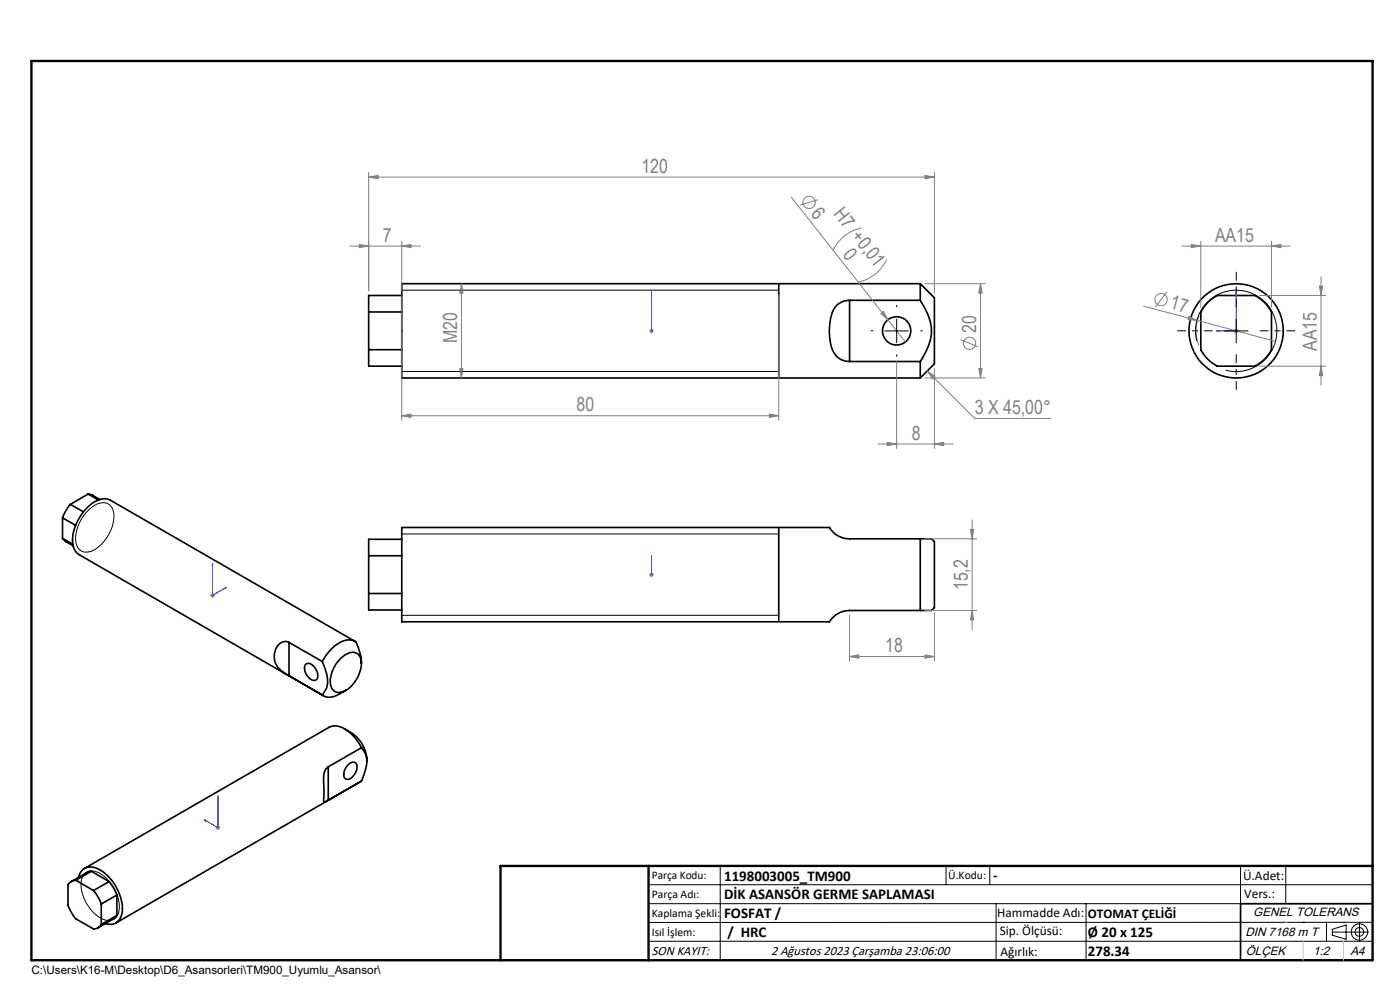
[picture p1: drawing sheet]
<svg xmlns="http://www.w3.org/2000/svg" width="297mm" height="210mm" viewBox="0 0 297 210" stroke-linecap="round" stroke-linejoin="round" font-family="sans-serif">
<g fill="none" stroke="#000" stroke-width=".35">
<path d="M78.2 74.2v3.5h7M78.2 74.2h7M78.2 66.2v8M78.2 66.2h7M85.2 62.7h-7v3.5M165.2 60.2v20M180.2 63.7a4 4 0 0 0-4 4 11.7 11.7 0 0 0 .6 6.9 3.7 3.7 0 0 0 3.4 2.1M180.2 63.7h15M180.2 76.7h15M180.2 63.7v13M195.2 60.2h-110v20h110M195.2 76.7v3.5"/>
<path d="M195.2 60.2v3.5M195.2 60.2l3 3v14l-3 3M195.2 63.7a11.9 11.9 0 0 1 2.4 7.2 13.7 13.7 0 0 1-2.4 5.8M256.2 64.2l2-1.5h8a8.3 8.3 0 0 1 3.5 3.5v8a8.3 8.3 0 0 1-3.5 3.5h-8a8.3 8.3 0 0 1-3.5-3.5v-8zM13.3 114.2l.5 .6 1.7 1M13.3 109.8l2.8 1.6M13.3 109.8v4.4M13.3 114.2l2.2 1.3M14.9 107l-.9 1.3-.7 1.5M14.9 107l2.8 1.6M18.7 104.8l.9 .2 1.6 1M18.7 104.8l-3.8 2.2"/>
<path d="M18.7 104.8l2.2 1.3M78.2 117.9v8M78.2 117.9h7M85.2 114.4h-7v3.5M165.2 111.9v20M195.2 114.3h-15a4.8 4.8 0 0 1-4.2-2.4h-90.8v20h90.8a5.1 5.1 0 0 1 4.2-2.4h15M195.2 114.3v15.2M195.2 114.3h.9a1.93 1.93 0 0 1 2.1 .6v14l-.6 .6h-2.4M59.1 136.8a1.85 1.85 0 0 1 2.2-.5v7a5.5 5.5 0 0 1-3.1-3.3 3.9 3.9 0 0 1 .9-3.2zM61.3 136.3l7.1 4M72 139.9a3.5 3.5 0 0 1 3.5-1.4 2.57 2.57 0 0 1 1.1 3.1 6.8 6.8 0 0 1-4.2 5.2 2 2 0 0 1-2.3-2.5 7.7 7.7 0 0 1 1.9-4.4zM75.3 136l-51.9-29.9a4.1 4.1 0 0 0-4.6 1.3 9.8 9.8 0 0 0-3.2 8.6l.5 1 .7 .6 51.8 30"/>
<path d="M78.2 125.9v3.5h7M78.2 125.9h7M64.9 140.9a1.64 1.64 0 0 1 2.1 1.1 1.56 1.56 0 0 1-.1 2.3 2.54 2.54 0 0 1-2.3-2.6l.1-.5zM68.4 140.3l.4 1.2a5.7 5.7 0 0 1 .2 4.9l-.6 1a3 3 0 0 0 3.6-.2l1.4-.8M68.4 140.3a8.3 8.3 0 0 1 5.3-4.6l1.2 .1 .6 .4 1.1 3 .1 1.5M73.1 154.6l1.4 .8a7.2 7.2 0 0 1 3.3 6.1M76.7 158.6a8.2 8.2 0 0 0-5.4-4.6h-.7l-.8 .3-51.9 29.9M76.7 158.6a4.8 4.8 0 0 1 .7 5.3l-.7 1.8M76.7 158.6l-7.1 4.1M69.3 162.9l.3-.2v7l-.8 .4-.1-.2 .1-1.8a11.8 11.8 0 0 1 .2-4.8zM73.8 162.3a1.01 1.01 0 0 1 1.1-.6 1.01 1.01 0 0 1 .8 .9 2.7 2.7 0 0 1-2.1 2.7 1.44 1.44 0 0 1-.4-2.2zM76.7 165.7l-52.1 30.1"/>
<path d="M76.7 165.7l-.3 .1M16.1 186.7a2.1 2.1 0 0 0-1.7 1v4.3l.5 1.2 1.2 1.7 3.7 2.2a1.89 1.89 0 0 0 1.7-1M16.1 186.7l3.7 2.2M16.7 186.1a2.67 2.67 0 0 1 4.1-1.8 10.1 10.1 0 0 1 5.1 9.4 2.61 2.61 0 0 1-3.6 2.2M19.4 184.8l-1 .3-3.3 1.9M19.4 184.8l3.7 2.2M19.4 184.8l-3.3 1.9M19.8 188.9l.8 1 .9 1.9M21.5 191.8v4.3M23.1 187l.8 1 .9 1.9M23.1 187l-3.3 1.9M24.8 194.2l-.7 .7-3.3 1.9"/>
<path d="M24.8 189.9l-3.3 1.9M24.8 189.9v4.3M24.8 194.2l-3.3 1.9M291.2 191.7h-28v12M106.2 203.7h185"/>
<circle cx="190.2" cy="70.2" r="3"/>
<circle cx="262.2" cy="70.2" r="10"/>
</g>
<g fill="none" stroke="#808080" stroke-width=".21">
<path d="M78.2 37.6l2-.4v.7zM78.2 36.5v25.2M78.2 37.6h120M196.2 37.2l2 .4-2 .3zM198.2 36.5v25.7M74.2 52.2h15M76.2 51.8l2 .4-2 .3zM85.2 52.2l2-.4v.7zM85.2 51.2v10.5M167.9 41.8l20.4 26M173.6 42.4l-3.9 1.1M182.8 48.4a8.5 8.5 0 0 0-6.1 4.7"/>
<path d="M188.1 55.1a8.5 8.5 0 0 1-6.1 4.8M250.8 52.2h23M252.7 51.8l2 .4-2 .3zM254.7 51.2v14M269.7 52.2l2-.4v.7zM269.7 51.2v14M280.2 58.7v23M85.2 62.6v26.6M97.5 78.2h.7l-.3 2zM97.9 60.2l.3 2h-.7zM97.9 60.2v20M137.7 70.2h1"/>
<path d="M137.9 69.8l.7 .7M138.2 69.7v1M138.6 69.8l-.7 .7M165.2 62.6v26.6M186.9 66.5l.5-.5 .9 1.8zM188.3 67.8l3.8 4.8M190.2 76.7v18.5M196.2 60.2h12.8M196.7 78.7l1.7 1.2-.5 .5zM196.7 78.7l10.1 10.1h16.1M198.2 78.2v17M203.8 72.1l3.7 1.5"/>
<path d="M207.6 78.2h.8l-.4 2zM208 60.2l.4 2h-.8zM208 60.2v20M242.6 64.9l11.4 3.1M247.5 61.9l-2.4 3.2M252.2 67.1l1.8 .9-2-.2zM254 68l16.4 4.4M254.4 67.1a8.6 8.6 0 0 0-.1 6.2M261.8 70.2h.9M261.9 69.8l.7 .7M262.3 69.7v1M262.6 69.8l-.7 .7"/>
<path d="M267.2 62.7h14M267.2 77.7h14M279.9 60.7h.7l-.4 2zM280.2 77.7l.4 2h-.7zM85.2 88.2l2-.4v.7zM85.2 88.2h80M163.2 87.8l2 .4-2 .3zM186.2 94.2h16M188.2 93.8l2 .4-2 .3zM196.2 80.2h12.8M198.2 94.2l2-.4v.7zM196.2 114.3h11"/>
<path d="M205.9 112.3h.7l-.4 2zM206.2 110.3v23.2M44.6 126.3h1M44.7 125.9l.7 .7M45.1 125.8v1M45.4 125.9l-.7 .7M137.7 121.9h1M137.9 121.6l.7 .7M138.2 121.4v1M138.6 121.6l-.7 .7M180.2 139.3l2-.4v.7zM180.2 130.5v9.8"/>
<path d="M180.2 139.3h18M196.2 138.9l2 .4-2 .3zM196.2 129.5h11M198.2 129.9v10.4M206.2 129.5l.4 2h-.7zM45.8 175.6h.9M45.9 175.2l.7 .7M46.2 175.1v1M46.6 175.2l-.7 .7"/>
<circle cx="171.6" cy="42.9" r="1.3"/>
<circle cx="205.7" cy="72.8" r="1.3"/>
<circle cx="246.3" cy="63.5" r="1.3"/>
</g>
<g fill="none" stroke="#000" stroke-width=".21">
<path d="M85.2 61.6h80M85.2 78.8h80M187.7 70.2h5M190.2 67.7v5M253.9 72.4a8.6 8.6 0 0 1 7.6-10.8 8.6 8.6 0 0 1 9.4 9.4 8.6 8.6 0 0 1-10.9 7.5M259.8 70.2h5M262.3 67.7v5M18.9 108.1a3.7 3.7 0 0 1 4-1.2 3.5 3.5 0 0 1 1.1 3.9 8.7 8.7 0 0 1-4.8 6.2 2.36 2.36 0 0 1-3.1-2.6 8.8 8.8 0 0 1 2.8-6.3zM85.2 113.3h80M85.2 130.5h80M18.1 185.2a3.1 3.1 0 0 1 3.9 .6 8.3 8.3 0 0 1 3.1 7.9 2.4 2.4 0 0 1-3.8 1 8.5 8.5 0 0 1-4-8.2l.3-.6zM137.6 187.7h153.6"/>
<path d="M137.6 191.7h153.6M137.6 199.7h153.6M152.8 183.7v20M200.7 183.7v4M210 183.7v4M211.3 191.7v12M230.4 191.7v12M263.2 183.7v20M272.8 183.7v8M276.4 195.6h.1M281.4 195.6v4.1M282.6 197.7h7.8"/>
<path d="M282.6 197.1l3-.9v3l-3-.8zM285 195.6h.1M288.4 195.8v3.8M291.2 195.6l-153.6 .1"/>
<circle cx="288.4" cy="197.7" r="1.74"/>
<circle cx="288.4" cy="197.7" r=".93"/>
</g>
<g fill="none" stroke="#00f" stroke-width=".21">
<path d="M138.2 70.1v.2zM138.2 61.9v.4v-.4M138.2 70.2h.1M138.2 61.9v8.3M258.1 70.2l.4-.1v.2zM262.3 61.9l.1 .4h-.3zM262.3 61.9v8.3h-4.2M45.1 119.5v6.8l2.9-1.7M45.1 119.5l.1 .3-.2 .1zM138.2 117.7v.5v-.5M138.2 117.7v4.2M47.7 124.7l.3-.1-.3 .2z"/>
<path d="M138.2 121.8v.2zM138.2 121.9h.1M43.3 173.9h.3v.2zM46.2 168.8v6.8l-2.9-1.7M46.2 168.8l.1 .3h-.1z"/>
</g>
<path d="M257.3 70.2h-7.5M262.3 65.2v-7.5M262.3 75.2v7.5M267.3 70.2h7.5" fill="none" stroke="#000" stroke-width=".21" stroke-dasharray="15.2 1.3 1.3 1.3" stroke-dashoffset="13.4" stroke-linecap="butt"/>
<path d="M185.2 70.2h-.5M190.2 65.2v-.5M190.2 75.2v.5M195.2 70.2h.5" fill="none" stroke="#000" stroke-width=".21" stroke-dasharray="15.2 1.3 1.3 1.3" stroke-linecap="butt"/>
<path d="M6.7 12.9h284.5v190.8h-284.5zM137.6 183.7v20M291.2 183.7h-185v20" fill="none" stroke="#000" stroke-width=".5"/>
<path d="M272.8 195.6h.1M276.4 199.7v4M285 199.7v4" fill="none" stroke="#c0c0c0" stroke-width=".21"/>
<g fill="#00f">
<path d="M138.2 70.1v.2zM138.2 61.9v.4z"/>
<path d="M138.2 117.7v.5zM138.2 121.8v.2z"/>
<path d="M47.7 124.7l.3-.1-.3 .2zM45.1 119.5l.1 .3-.2 .1zM43.3 173.9l.3 .2v-.2zM46.2 168.8v.3h.1z"/>
<path d="M258.1 70.2l.4 .1v-.2zM262.3 61.9l-.2 .4h.3z"/>
</g>
<g fill="#808080">
<path d="M186.9 66.5l.5-.5 .9 1.8z"/>
<path d="M252.2 67.1l1.8 .9-2-.2z"/>
<path d="M85.2 52.2l2-.4v.7zM76.2 51.8l2 .4-2 .3z"/>
<path d="M78.2 37.6l2-.4v.7zM196.2 37.2l2 .4-2 .3zM188.2 93.8l2 .4-2 .3zM198.2 94.2l2-.4v.7zM196.7 78.7l1.7 1.2-.5 .5zM85.2 88.2l2-.4v.7zM163.2 87.8l2 .4-2 .3zM180.2 139.3l2-.4v.7zM196.2 138.9l2 .4-2 .3z"/>
<path d="M269.7 52.2l2-.4v.7zM252.7 51.8l2 .4-2 .3z"/>
<path d="M97.5 78.2h.7l-.3 2zM97.9 60.2l.3 2h-.7zM206.2 129.5l.4 2h-.7zM205.9 112.3h.7l-.4 2z"/>
<path d="M208 60.2l.4 2h-.8zM207.6 78.2h.8l-.4 2zM279.9 60.7h.7l-.4 2zM280.2 77.7l.4 2h-.7z"/>
</g>
<g font-size="4.1" fill="#808080">
<text x="136.1" y="36.6">120</text>
<text x="171.9" y="45.5" transform="rotate(52 171.9 45.5)">6</text>
<text x="176.7" y="45.3" transform="rotate(52 176.7 45.3)">H7 +0,01</text>
<text x="81.2" y="51.2">7</text>
<text x="257.8" y="51.2">AA15</text>
<text x="178.7" y="54.1" transform="rotate(52 178.7 54.1)">0</text>
<text x="248" y="65.4" transform="rotate(15 248 65.4)">17</text>
<text x="207.1" y="70.7" transform="rotate(-90 207.1 70.7)">20</text>
<text x="97" y="72.8" transform="rotate(-90 97 72.8)">M20</text>
<text x="279.3" y="74.5" transform="rotate(-90 279.3 74.5)">AA15</text>
<text x="122.3" y="87.2">80</text>
<text x="206.8" y="87.8">3 X 45,00°</text>
<text x="193.4" y="93.2">8</text>
<text x="205.3" y="125.2" transform="rotate(-90 205.3 125.2)">15,2</text>
<text x="187.8" y="138.3">18</text>
</g>
<g font-size="3.2">
<text x="153.6" y="186.8">1198003005_TM900</text>
<text x="153.6" y="190.8">DİK ASANSÖR GERME SAPLAMASI</text>
<text x="210.7" y="186.6">-</text>
<text x="153.6" y="194.8">FOSFAT /</text>
<text x="154.3" y="198.8">/ HRC</text>
<text x="230.8" y="198.7">Ø 20 x 125</text>
<text x="230.8" y="202.8">278.34</text>
</g>
<g font-size="2.8">
<text x="263.7" y="186.7">Ü.Adet:</text>
<text x="263.9" y="190.5">Vers.:</text>
<text x="211.5" y="194.5">Hammadde Adı:</text>
<text x="230.8" y="194.7">OTOMAT ÇELİĞİ</text>
<text x="138.3" y="202.6">SON KAYIT:</text>
<text x="163.6" y="202.6">2 Ağustos 2023 Çarşamba 23:06:00</text>
<text x="212.1" y="198.4">Sip. Ölçüsü:</text>
<text x="212.2" y="202.7">Ağırlık:</text>
</g>
<g font-size="2.6">
<text x="265.9" y="194.4">GENEL TOLERANS</text>
<text x="264.2" y="198.5">DIN 7168 m T</text>
<text x="264.3" y="202.6">ÖLÇEK</text>
<text x="278.5" y="202.6">1:2</text>
<text x="286.5" y="202.6">A4</text>
</g>
<g font-size="2.5">
<text x="138.3" y="186.4">Parça Kodu:</text>
<text x="138.3" y="190.5">Parça Adı:</text>
<text x="201.2" y="186.5">Ü.Kodu:</text>
<text x="138.3" y="194.5">Kaplama Şekli:</text>
<text x="138.3" y="198.6">Isıl İşlem:</text>
<text x="6.7" y="206.7">C:\Users\K16-M\Desktop\D6_Asansorleri\TM900_Uyumlu_Asansor\</text>
</g>
</svg>
